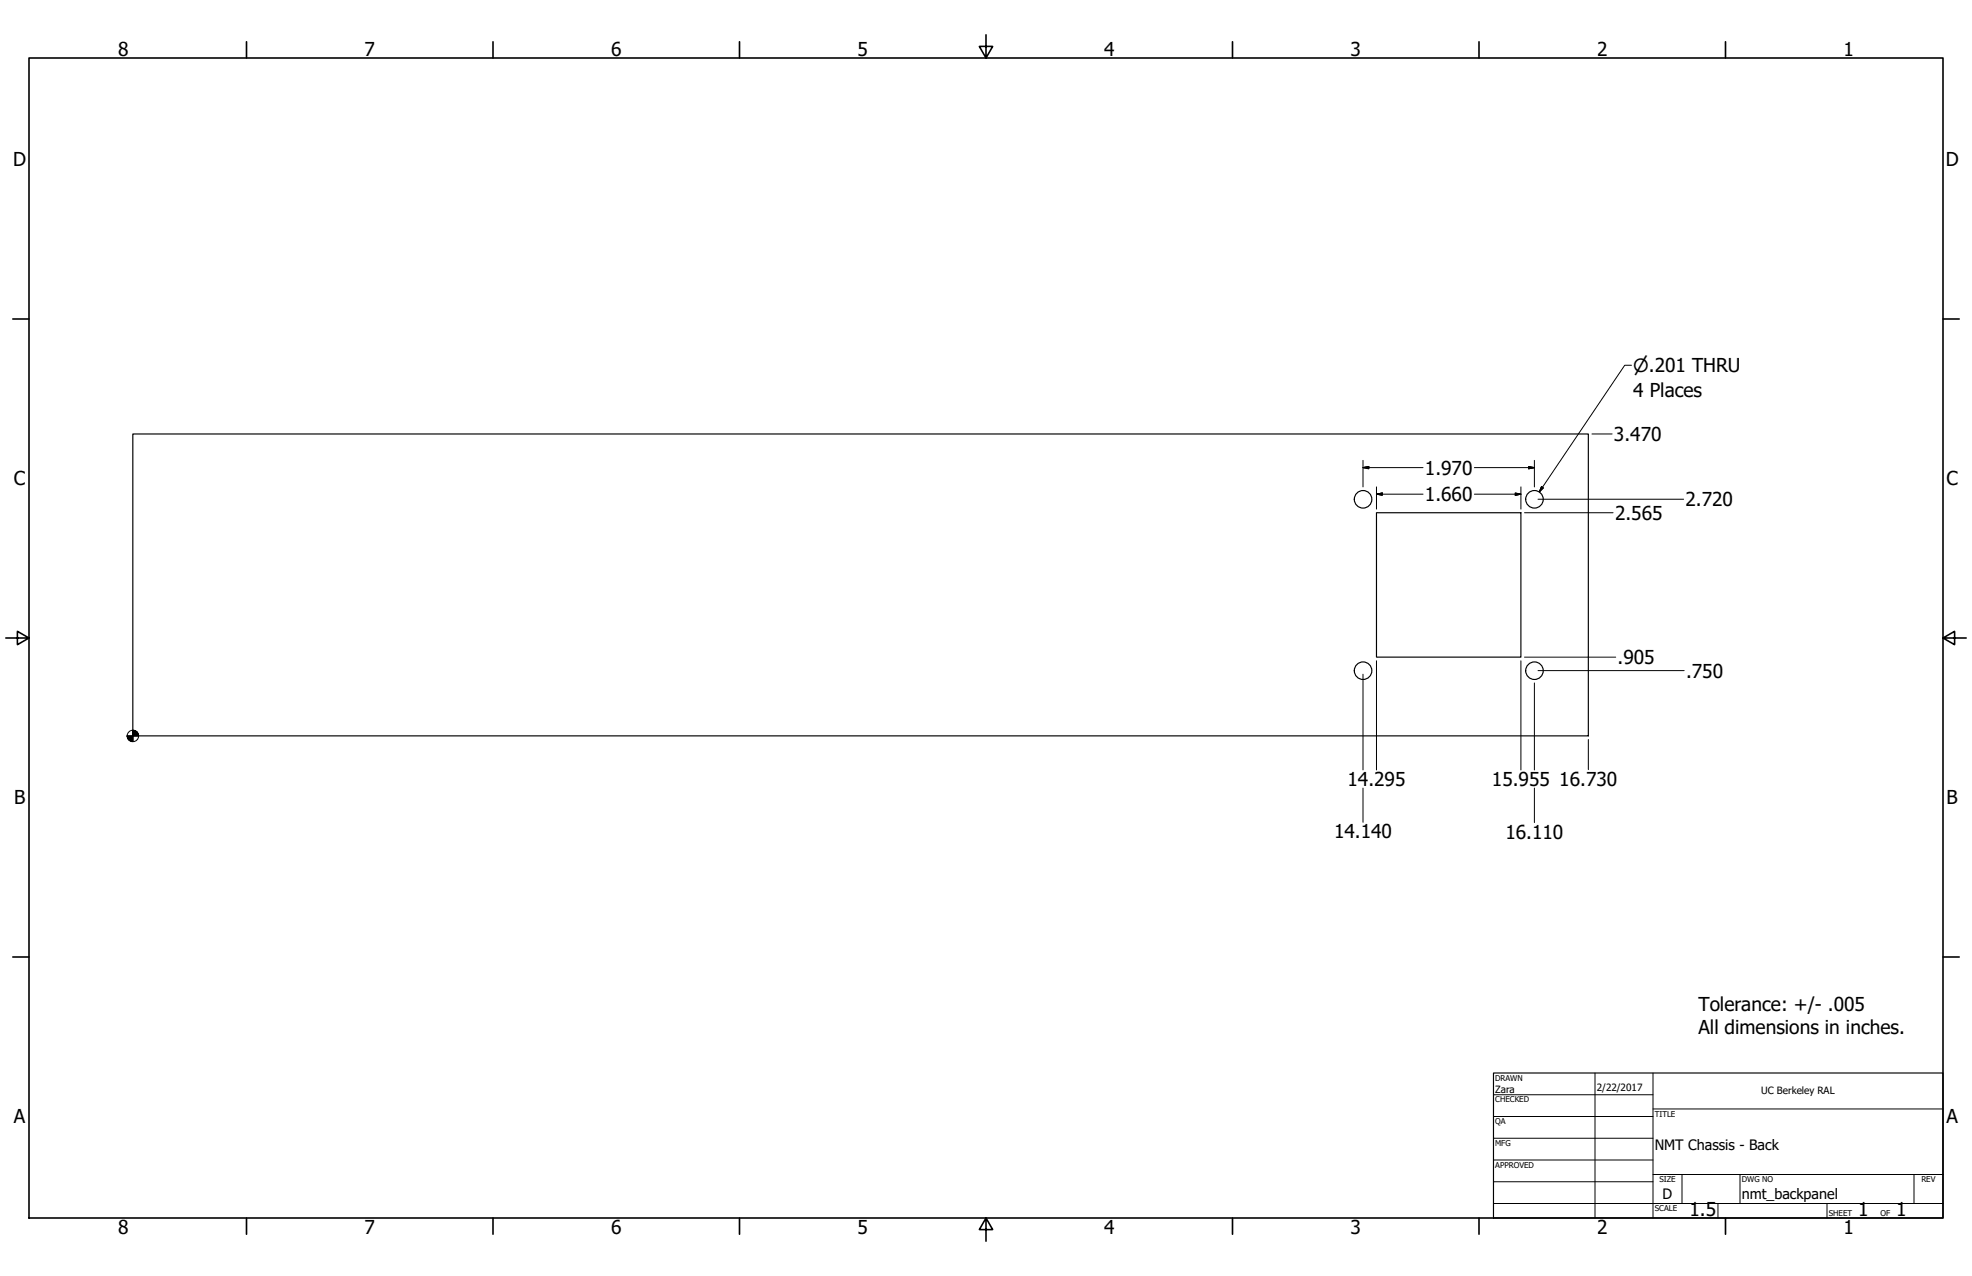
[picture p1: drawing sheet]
<svg xmlns="http://www.w3.org/2000/svg" width="864mm" height="559mm" viewBox="0 0 864 559" stroke-linecap="round" stroke-linejoin="round" font-family="sans-serif">
<!-- layer: Visible (ANSI) -->
<g fill="none" stroke="#000" stroke-width=".51">
<path d="M58.2 190.1h637.4v132.2h-637.4zM602.8 224.5h63.3v63.3h-63.3z"/>
<circle cx="596.9" cy="218.7" r="3.8"/>
<circle cx="672" cy="218.7" r="3.8"/>
<circle cx="596.9" cy="293.7" r="3.8"/>
<circle cx="672" cy="293.7" r="3.8"/>
</g>
<!-- layer: Border (ANSI) -->
<g fill="none" stroke="#000" stroke-width=".7">
<path d="M107.9 18.3v7.1M215.9 18.3v7.1M323.8 18.3v7.1M431.8 15.2v10.2l-2.9-5.1h5.8l-2.9 5.1M539.8 18.3v7.1M647.7 18.3v7.1M755.6 18.3v7.1M12.7 25.4h838.2v508h-838.2zM5.6 139.7h7.1M850.9 139.7h7.1M2.5 279.4h10.2l-5.1-2.9v5.8l5.1-2.9M850.9 279.4l5.1 2.9v-5.8l-5.1 2.9h10.2"/>
<path d="M5.6 419.1h7.1M850.9 419.1h7.1M107.9 533.4v7.1M215.9 533.4v7.1M323.8 533.4v7.1M431.8 533.4l2.9 5.1h-5.8l2.9-5.1v10.2M539.8 533.4v7.1M647.7 533.4v7.1M755.6 533.4v7.1"/>
</g>
<!-- layer: Title (ANSI) -->
<g fill="none" stroke="#000" stroke-width=".44">
<path d="M654 479.4h69.9M698.5 469.9v63.5M723.9 469.9v63.5M654 488.9h69.9M654 498.5h69.9M723.9 485.6h127M654 508h69.9M654 517.5h69.9M723.9 514.3h127M736.6 514.3v12.7M762 514.3v12.7M838.2 514.3v12.7"/>
<path d="M654 527h196.9M752.3 527v6.4M800.1 527v6.4"/>
</g>
<path d="M654 469.9h196.9v63.5h-196.9z" fill="none" stroke="#000" stroke-width=".51"/>
<!-- layer: Dimension (ANSI) -->
<g fill="none" stroke="#000" stroke-width=".44">
<path d="M697.2 190.1h8.8M596.9 204.8l2.5-.5v1zM596.9 201.6v11.6M596.9 204.8h26.3M602.8 216.4l2.5-.5v1zM602.8 216.4h20.4M602.8 213.2v9.7M645.7 216.4h20.4M645.7 204.8h26.3M663.6 215.9l2.5 .5-2.5 .5zM666.1 213.2v9.7M669.5 204.3l2.5 .5-2.5 .5z"/>
<path d="M672 201.6v11.6M673.5 218.6h63.8M667.6 224.5h38.8M596.9 295.3v41.9M602.8 289.4v47.8M666.1 289.4v47.8M667.6 287.8h40M672 299.1v38.1M673.5 293.7h64.1M695.6 323.8v13.3M596.9 345.1v15M672 345.1v15.1"/>
<circle cx="58.2" cy="322.3" r="2.51"/>
</g>
<g fill="#000" stroke="#000" stroke-width=".44">
<path d="M596.9 204.8l2.5-.5zM596.9 204.8l2.5-.5v1zM602.8 216.4l2.5-.5zM602.8 216.4l2.5-.5v1zM663.6 216.9l2.5-.5zM663.6 215.9l2.5 .5-2.5 .5zM669.5 205.3l2.5-.5zM669.5 204.3l2.5 .5-2.5 .5zM55.7 322.3l.7 1.7zM55.7 322.3l1.5 2.2-.8-.5zM55.7 322.3l2.5 2.4-1-.2zM58.2 322.3h2.5z"/>
<path d="M58.2 319.8l2.5 2.5h-2.5zM58.2 319.8v4.9zM55.7 322.3h2.5v2.4zM55.7 322.3h2.5zM59.9 320.5l.8 1.8zM59.1 320l.8 .5 .8 1.8zM58.2 319.8l.9 .2 1.6 2.3z"/>
</g>
<!-- layer: Symbol (ANSI) -->
<path d="M714.5 160h-3l-37.4 55.5M675.1 213.1l.8 .6-1.8 1.8z" fill="none" stroke="#000" stroke-width=".44"/>
<path d="M675.1 213.1l-1 2.4zM675.1 213.1l.8 .6-1.8 1.8z" fill="#000" stroke="#000" stroke-width=".44"/>
<g font-size="8.4">
<text x="51.7" y="24.4">8</text>
<text x="159.6" y="24.4">7</text>
<text x="267.6" y="24.4">6</text>
<text x="375.5" y="24.4">5</text>
<text x="483.5" y="24.4">4</text>
<text x="591.4" y="24.4">3</text>
<text x="699.4" y="24.4">2</text>
<text x="807.3" y="24.4">1</text>
<text x="5.8" y="72.9">D</text>
<text x="852.1" y="72.9">D</text>
<text x="715.3" y="173.7">4 Places</text>
<text x="706.8" y="193.1">3.470</text>
<text x="624" y="207.8">1.970</text>
<text x="6.1" y="212.6">C</text>
<text x="852.4" y="212.6">C</text>
<text x="624" y="219.5">1.660</text>
<text x="738.1" y="221.7">2.720</text>
<text x="707.3" y="227.6">2.565</text>
<text x="708.4" y="290.8">.905</text>
<text x="738.4" y="296.7">.750</text>
<text x="590.1" y="344.2">14.295</text>
<text x="653.4" y="344.2">15.955</text>
<text x="682.9" y="344.1">16.730</text>
<text x="6.2" y="352.3">B</text>
<text x="852.5" y="352.3">B</text>
<text x="584.2" y="367.1">14.140</text>
<text x="659.3" y="367.2">16.110</text>
<text x="743.8" y="442.6">Tolerance: +/- .005</text>
<text x="743.8" y="452.6">All dimensions in inches.</text>
<text x="6.1" y="492">A</text>
<text x="852.4" y="492">A</text>
<text x="739.9" y="532.5">1.5</text>
<text x="813.8" y="532.6">1</text>
<text x="830.5" y="532.6">1</text>
<text x="51.7" y="540.5">8</text>
<text x="159.6" y="540.5">7</text>
<text x="267.6" y="540.5">6</text>
<text x="375.5" y="540.5">5</text>
<text x="483.5" y="540.5">4</text>
<text x="591.4" y="540.5">3</text>
<text x="699.4" y="540.5">2</text>
<text x="807.3" y="540.5">1</text>
</g>
<text font-size="8" x="715.3" y="163">⌀.201 THRU</text>
<g font-size="6.3">
<text x="724.7" y="503.4">NMT Chassis - Back</text>
<text x="728.1" y="524.9">D</text>
<text x="762.8" y="525">nmt_backpanel</text>
</g>
<g font-size="4.4">
<text x="654.8" y="478.6">Zara</text>
<text x="699.3" y="478">2/22/2017</text>
<text x="771.3" y="479">UC Berkeley RAL</text>
</g>
<g font-size="3.5">
<text x="654.8" y="473.2">DRAWN</text>
<text x="654.8" y="482.8">CHECKED</text>
<text x="724.7" y="488.9">TITLE</text>
<text x="654.8" y="492.3">QA</text>
<text x="654.8" y="501.8">MFG</text>
<text x="654.8" y="511.4">APPROVED</text>
<text x="726.7" y="517.7">SIZE</text>
<text x="762.8" y="517.7">DWG NO</text>
<text x="841.4" y="517.7">REV</text>
<text x="724.7" y="530.4">SCALE</text>
<text x="800.9" y="532.6">SHEET</text>
<text x="823.5" y="532.6">OF</text>
</g>
</svg>
